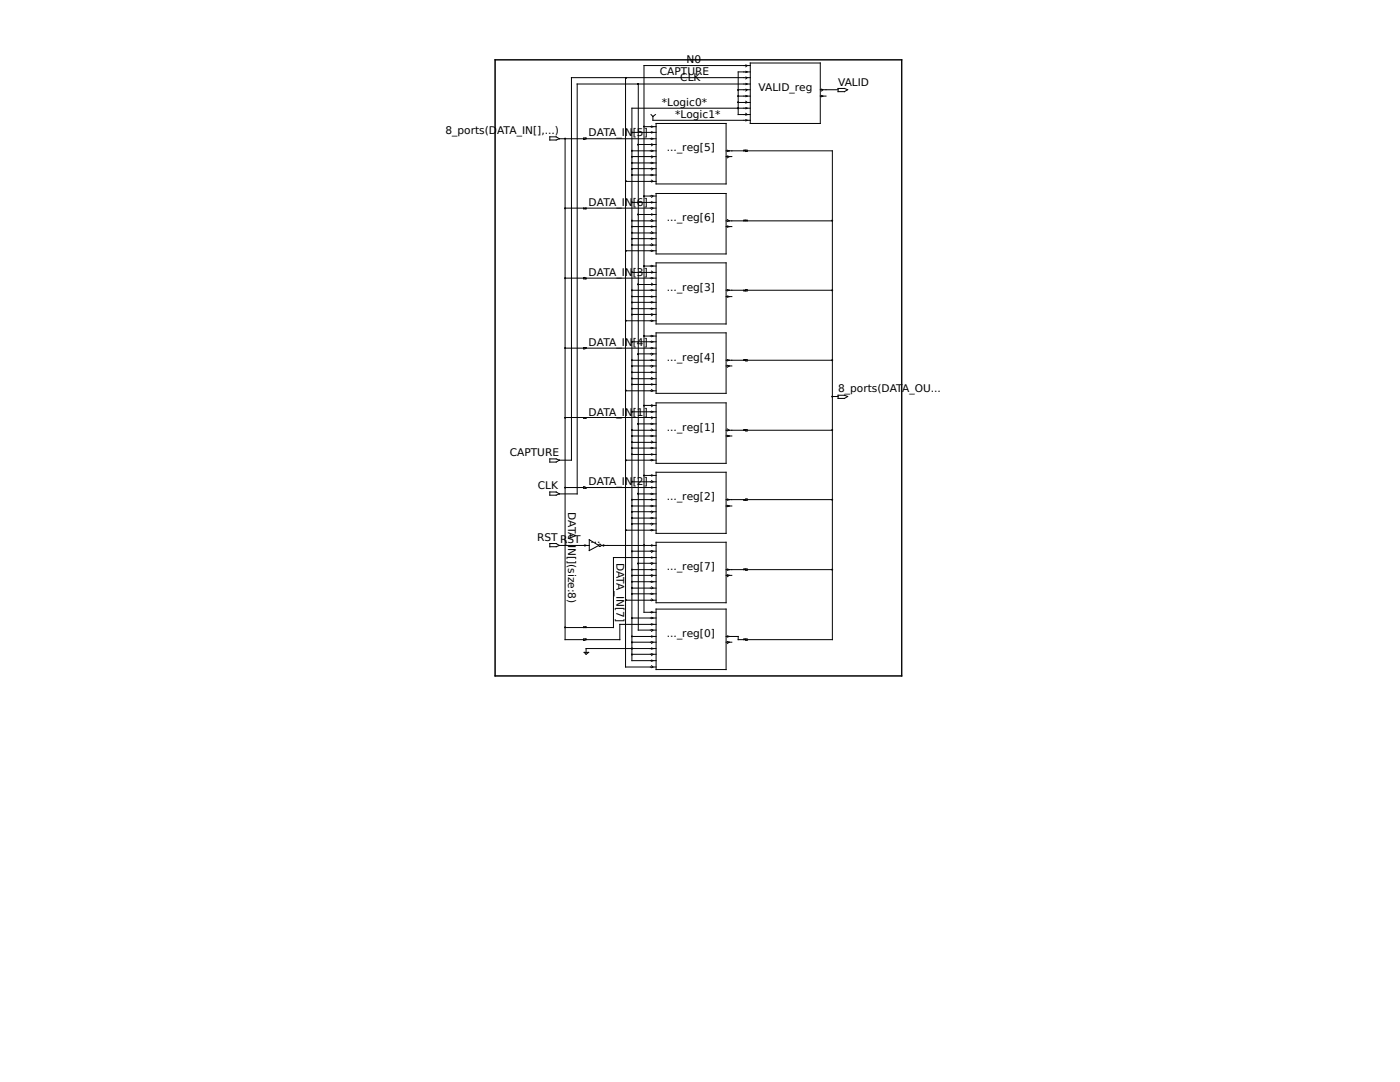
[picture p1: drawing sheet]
<svg xmlns="http://www.w3.org/2000/svg" width="279mm" height="216mm" viewBox="0 0 279 216" stroke-linecap="round" stroke-linejoin="round" font-family="sans-serif">
<g fill="none" stroke="#000" stroke-width=".2">
<path d="M98.8 11.9h81.2v123h-81.2zM124.8 15.5v117.6h6.1M127.4 16.8v108.9h3.5M147.3 19.2h2.4M147.3 17.9h2.4M148.8 19l.3 .2-.3 .1M148.8 15.4l.3 .1-.3 .2M148.8 14.2l.3 .2-.3 .1M148.8 16.6l.3 .2-.3 .1M148.8 17.8l.3 .1-.3 .3M148.8 13l.3 .1-.3 .2M149.7 12.6h14v12h-14z"/>
<path d="M149.7 15.5h-35.7v76.3h-2.4M149.7 14.4h-2.4v8.5h2.4M149.7 16.8h-34.5v81.8h-3.6M149.7 13.1h-21.2v109.1h2.4M163.7 19.2h1.1M163.7 17.9h3.6M164 17.8l.2 .1-.2 .3M164 19l.2 .2-.2 .1M167.3 17.7h1.2l.7 .2-.7 .4h-1.2zM109.7 27.3h1.3l.6 .4-.6 .2h-1.3zM111.6 27.7h4.9M112.8 27.7v99.9h3.7"/>
<path d="M117 27.7v-.1h-.5v.2l.3-.1h14.1M124.8 36.2h6.1M126.1 30.1h4.8M126.1 34.9h4.8M126.1 31.2h4.8M126.1 33.7h4.8M126.1 32.5h4.8M126.1 26.4h4.8M127.4 28.8h3.5M128.5 39.1h2.4M128.5 25.3h2.4M129.9 22.9l.4 .3"/>
<path d="M130 35.9l.3 .3-.3 .1M130 39l.3 .1-.3 .3M130 30l.3 .1-.3 .1M130 28.7l.3 .1-.3 .3M130 34.8l.3 .1-.3 .2M130 33.5l.3 .2-.3 .2M130 31.1l.3 .1-.3 .3M130 32.4l.3 .1-.3 .1M130 25.1l.3 .2-.3 .1M130 26.3l.3 .1-.3 .1M130 27.6l.3 .1-.3 .1M130.3 23.2v.8h19.4"/>
<path d="M130.8 22.9l-.5 .3M130.9 24.6h14v12.1h-14zM130.9 38.6h14v12.1h-14zM144.9 30.1h3.8l.4 .1v-.2h-.6v.1M144.9 31.2h1.2M145.2 30l.3 .1-.3 .1M145.2 31.1l.3 .1-.3 .3M147.3 20.4h2.4M148.8 22.6l.3 .3-.3 .1M148.8 21.5l.3 .1-.3 .1M148.8 23.9l.3 .1-.3 .1M148.8 20.2l.3 .2-.3 .2"/>
<path d="M149.1 30.1h17v97.5h-17M149.7 21.6h-23.6v110.2h4.8M112.8 55.5h3.7M112.8 41.5h18.1M116.5 41.5v.2h.5v-.2M117 55.5v.1h-.5v-.2l.3 .1h14.1M124.8 50h6.1M126.1 44.1h4.8M126.1 57.9h4.8M126.1 46.5h4.8M126.1 45.2h4.8M126.1 48.9h4.8"/>
<path d="M126.1 40.4h4.8M126.1 47.6h4.8M126.1 59.2h4.8M126.1 54.4h4.8M127.4 42.8h3.5M127.4 56.8h3.5M128.5 53.1h2.4M130 43.8l.3 .3-.3 .1M130 46.2l.3 .3-.3 .1M130 48.6l.3 .3-.3 .1M130 40.3l.3 .1-.3 .1M130 41.4l.3 .1-.3 .3"/>
<path d="M130 45.1l.3 .1-.3 .1M130 42.7l.3 .1-.3 .1M130 49.9l.3 .1-.3 .2M130 47.5l.3 .1-.3 .2M130 53l.3 .1-.3 .1M130 59.1l.3 .1-.3 .1M130 55.4l.3 .1-.3 .1M130 56.5l.3 .3-.3 .1M130 57.8l.3 .1-.3 .1M130 54.1l.3 .3-.3 .1M130.9 52.5h14v12.1h-14zM144.9 57.9h3.8l.4-.1v.2h-.6v-.1"/>
<path d="M144.9 44.1h21.2M144.9 45.2h1.2M144.9 59.2h1.2M145.2 43.8l.3 .3-.3 .1M145.2 45.1l.3 .1-.3 .1M145.2 57.8l.3 .1-.3 .1M145.2 59.1l.3 .1-.3 .1M148.5 44.1v-.2h.6v.2M149.1 57.9h17M112.8 69.5h3.7M117 69.5v-.2h-.5v.3l.3-.1h14.1M124.8 64h6.1"/>
<path d="M124.8 78h6.1M126.1 71.9h4.8M126.1 62.7h4.8M126.1 76.7h4.8M126.1 75.6h4.8M126.1 73h4.8M126.1 74.3h4.8M126.1 68.2h4.8M126.1 61.6h4.8M126.1 60.3h4.8M127.4 70.6h3.5M128.5 67.1h2.4"/>
<path d="M130 62.6l.3 .1-.3 .3M130 63.9l.3 .1-.3 .1M130 66.9l.3 .2-.3 .1M130 70.5l.3 .1-.3 .3M130 71.8l.3 .1-.3 .1M130 69.3l.3 .2-.3 .1M130 76.6l.3 .1-.3 .1M130 75.3l.3 .3-.3 .1M130 74.2l.3 .1-.3 .1M130 68.1l.3 .1-.3 .1M130 61.5l.3 .1-.3 .1M130 72.9l.3 .1-.3 .3"/>
<path d="M130 60.2l.3 .1-.3 .2M130 77.7l.3 .3-.3 .1M130.9 66.4h14v12.1h-14zM144.9 71.9h3.8l.4 .1v-.2h-.6v.1M144.9 73h1.2M145.2 72.9l.3 .1-.3 .3M145.2 71.8l.3 .1-.3 .1M149.1 71.9h17M166.1 79.1h1.2M167.3 78.9h1.2l.7 .2-.7 .4h-1.2zM109.7 98.2h1.3l.6 .4-.6 .2h-1.3zM109.7 91.6h1.3l.6 .2-.6 .4h-1.3z"/>
<path d="M112.8 83.3h18.1M112.8 97.3h3.7M116.5 83.3v.1h.5v-.1M117 97.3v.1h-.5v-.2l.3 .1h14.1M124.8 91.8h6.1M126.1 99.7h4.8M126.1 85.9h4.8M126.1 88.3h4.8M126.1 82.2h4.8M126.1 90.7h4.8M126.1 87h4.8M126.1 89.4h4.8"/>
<path d="M126.1 96.1h4.8M127.4 84.6h3.5M127.4 98.6h3.5M128.5 80.9h2.4M128.5 94.9h2.4M130 91.7l.3 .1-.3 .1M130 80.8l.3 .1-.3 .3M130 88l.3 .3-.3 .1M130 82l.3 .2-.3 .1M130 83.2l.3 .1-.3 .3M130 90.6l.3 .1-.3 .1M130 86.9l.3 .1-.3 .1"/>
<path d="M130 84.5l.3 .1-.3 .1M130 89.3l.3 .1-.3 .1M130 98.4l.3 .2-.3 .1M130 97.2l.3 .1-.3 .1M130 95.9l.3 .2-.3 .2M130 99.6l.3 .1-.3 .1M130 94.7l.3 .2-.3 .1M130 85.6l.3 .3-.3 .1M130.9 80.4h14v12.1h-14zM130.9 94.2h14v12.2h-14zM144.9 85.9h3.8l.4 .1v-.3h-.6v.2M144.9 99.7h3.8l.4-.1v.2h-.6v-.1"/>
<path d="M144.9 87h1.2M145.2 85.6l.3 .3-.3 .1M145.2 86.9l.3 .1-.3 .1M145.2 99.6l.3 .1-.3 .1M149.1 99.7h17M149.1 85.9h17M109.7 108.5h1.3l.6 .3-.6 .3h-1.3zM111.6 108.8h6M116.7 108.7l.3 .1-.3 .2M117.6 107.7l1.9 1.1-1.9 1.1zM120 108.8h10.9M120.4 108.7l.3 .1-.3 .2"/>
<path d="M124.8 105.8h6.1M124.8 119.8h6.1M126.1 113.7h4.8M126.1 104.5h4.8M126.1 103.4h4.8M126.1 101h4.8M126.1 102.1h4.8M126.1 118.5h4.8M126.1 116.1h4.8M126.1 117.3h4.8M126.1 110h4.8M126.1 114.8h4.8"/>
<path d="M127.4 112.4h3.5M130 104.4l.3 .1-.3 .3M130 105.7l.3 .1-.3 .1M130 103.3l.3 .1-.3 .1M130 113.5l.3 .2-.3 .1M130 102l.3 .1-.3 .3M130 100.8l.3 .2-.3 .1M130 118.4l.3 .1-.3 .1M130 116l.3 .1-.3 .1M130 117.1l.3 .2-.3 .2M130 119.5l.3 .3-.3 .1M130 111.1l.3 .2-.3 .1"/>
<path d="M130 109.9l.3 .1-.3 .2M130 108.7l.3 .1-.3 .2M130 114.7l.3 .1-.3 .3M130 112.3l.3 .1-.3 .2M130.9 108.2h14v12.1h-14zM130.9 111.3h-8.5v13.9h-9.6M144.9 113.7h3.8l.4 .1v-.3h-.6v.2M144.9 101h1.2M144.9 114.8h1.2M145.2 100.8l.3 .2-.3 .1M145.2 114.7l.3 .1-.3 .3M145.2 113.5l.3 .2-.3 .1"/>
<path d="M149.1 113.7h17M116.5 125.2v-.1h.5v.1M116.6 130.2h.9l-.5 .4zM126.1 128.1h4.8M126.1 127h4.8M126.1 123.3h4.8M126.1 130.6h4.8M130 128l.3 .1-.3 .3M130 126.9l.3 .1-.3 .1M130 122l.3 .2-.3 .1M130 129.3l.3 .1-.3 .1M130 124.5l.3 .1-.3 .1"/>
<path d="M130 123.2l.3 .1-.3 .1M130 131.7l.3 .1-.3 .2M130 125.6l.3 .1-.3 .3M130 130.4l.3 .2-.3 .2M130 132.8l.3 .3-.3 .1M130.9 121.5h14v12.1h-14zM130.9 124.6h-7.2v3h-6.9l-.3 .2v-.3h.5v.1M130.9 129.4h-13.9v.8M144.9 127h2.4v.6l1.8 .2v-.3h-.6v.1M144.9 128.1h1.2M145.2 126.9l.3 .1-.3 .1M145.2 128l.3 .1-.3 .3"/>
<circle cx="112.8" cy="27.7" r=".09"/>
<circle cx="112.8" cy="55.5" r=".09"/>
<circle cx="112.8" cy="41.6" r=".09"/>
<circle cx="166.1" cy="44" r=".09"/>
<circle cx="166.1" cy="57.9" r=".09"/>
<circle cx="112.8" cy="69.4" r=".09"/>
<circle cx="166.1" cy="71.9" r=".09"/>
<circle cx="166.1" cy="79.1" r=".09"/>
<circle cx="112.8" cy="97.3" r=".09"/>
<circle cx="112.8" cy="83.4" r=".09"/>
<circle cx="166.1" cy="85.8" r=".09"/>
<circle cx="166.1" cy="99.7" r=".09"/>
<circle cx="119.7" cy="108.8" r=".24"/>
<circle cx="166.1" cy="113.7" r=".09"/>
<circle cx="112.8" cy="125.2" r=".09"/>
</g>
<g fill="#000" stroke="#000" stroke-width=".2">
<circle cx="124.9" cy="15.5" r=".09"/>
<circle cx="127.3" cy="16.8" r=".09"/>
<circle cx="147.3" cy="18" r=".09"/>
<circle cx="147.3" cy="19.2" r=".09"/>
<circle cx="124.9" cy="36.1" r=".09"/>
<circle cx="126.1" cy="34.9" r=".09"/>
<circle cx="126.1" cy="33.7" r=".09"/>
<circle cx="126.1" cy="32.5" r=".09"/>
<circle cx="126.1" cy="26.4" r=".09"/>
<circle cx="126.1" cy="31.3" r=".09"/>
<circle cx="126.1" cy="30.1" r=".09"/>
<circle cx="127.3" cy="28.9" r=".09"/>
<circle cx="128.5" cy="39.2" r=".09"/>
<circle cx="128.5" cy="25.2" r=".09"/>
<circle cx="147.3" cy="21.6" r=".09"/>
<circle cx="147.3" cy="20.4" r=".09"/>
<circle cx="124.9" cy="50.1" r=".09"/>
<circle cx="126.1" cy="46.4" r=".09"/>
<circle cx="126.1" cy="47.6" r=".09"/>
<circle cx="126.1" cy="57.9" r=".09"/>
<circle cx="126.1" cy="45.2" r=".09"/>
<circle cx="126.1" cy="59.2" r=".09"/>
<circle cx="126.1" cy="54.3" r=".09"/>
<circle cx="126.1" cy="48.9" r=".09"/>
<circle cx="126.1" cy="44" r=".09"/>
<circle cx="126.1" cy="40.4" r=".09"/>
<circle cx="127.3" cy="56.7" r=".09"/>
<circle cx="127.3" cy="42.8" r=".09"/>
<circle cx="128.5" cy="53.1" r=".09"/>
<circle cx="124.9" cy="77.9" r=".09"/>
<circle cx="124.9" cy="64" r=".09"/>
<circle cx="126.1" cy="75.5" r=".09"/>
<circle cx="126.1" cy="71.9" r=".09"/>
<circle cx="126.1" cy="68.2" r=".09"/>
<circle cx="126.1" cy="76.7" r=".09"/>
<circle cx="126.1" cy="74.3" r=".09"/>
<circle cx="126.1" cy="73.1" r=".09"/>
<circle cx="126.1" cy="62.8" r=".09"/>
<circle cx="126.1" cy="60.4" r=".09"/>
<circle cx="126.1" cy="61.6" r=".09"/>
<circle cx="127.3" cy="70.7" r=".09"/>
<circle cx="128.5" cy="67" r=".09"/>
<circle cx="124.9" cy="91.9" r=".09"/>
<circle cx="126.1" cy="88.2" r=".09"/>
<circle cx="126.1" cy="82.2" r=".09"/>
<circle cx="126.1" cy="85.8" r=".09"/>
<circle cx="126.1" cy="99.7" r=".09"/>
<circle cx="126.1" cy="89.4" r=".09"/>
<circle cx="126.1" cy="87" r=".09"/>
<circle cx="126.1" cy="90.6" r=".09"/>
<circle cx="126.1" cy="96.1" r=".09"/>
<circle cx="127.3" cy="84.6" r=".09"/>
<circle cx="127.3" cy="98.5" r=".09"/>
<circle cx="128.5" cy="94.9" r=".09"/>
<circle cx="128.5" cy="81" r=".09"/>
<circle cx="124.9" cy="105.8" r=".09"/>
<circle cx="124.9" cy="119.7" r=".09"/>
<circle cx="126.1" cy="114.9" r=".09"/>
<circle cx="126.1" cy="113.7" r=".09"/>
<circle cx="126.1" cy="103.4" r=".09"/>
<circle cx="126.1" cy="110" r=".09"/>
<circle cx="126.1" cy="104.6" r=".09"/>
<circle cx="126.1" cy="102.1" r=".09"/>
<circle cx="126.1" cy="100.9" r=".09"/>
<circle cx="126.1" cy="116.1" r=".09"/>
<circle cx="126.1" cy="118.5" r=".09"/>
<circle cx="126.1" cy="117.3" r=".09"/>
<circle cx="127.3" cy="112.4" r=".09"/>
<circle cx="128.5" cy="108.8" r=".09"/>
<circle cx="126.1" cy="127" r=".09"/>
<circle cx="126.1" cy="130.6" r=".09"/>
<circle cx="126.1" cy="128.2" r=".09"/>
<circle cx="126.1" cy="129.4" r=".09"/>
<circle cx="126.1" cy="123.3" r=".09"/>
</g>
<g font-size="2.1">
<text x="131.7" y="15">CAPTURE</text>
<text x="135.8" y="16.3">CLK</text>
<text x="137" y="12.6">N0</text>
<text x="167.3" y="17.1">VALID</text>
<text x="132.1" y="21.1">*Logic0*</text>
<text x="134.7" y="23.5">*Logic1*</text>
<text x="151.4" y="18.2">VALID_reg</text>
<text x="88.9" y="26.8">8_ports(D</text>
<text x="99.2" y="26.8">ATA_IN[],...)</text>
<text x="117.5" y="27.2">DATA_IN</text>
<text x="126.3" y="27.2">[5]</text>
<text x="133.1" y="30.2">..._reg[5]</text>
<text x="117.5" y="41">DATA_IN</text>
<text x="126.3" y="41">[6]</text>
<text x="133.1" y="44.2">..._reg[6]</text>
<text x="117.5" y="55">DATA_IN</text>
<text x="126.3" y="55">[3]</text>
<text x="133.1" y="58">..._reg[3]</text>
<text x="117.5" y="69">DATA_IN</text>
<text x="126.3" y="69">[4]</text>
<text x="133.1" y="72">..._reg[4]</text>
<text x="117.5" y="82.9">DATA_IN</text>
<text x="126.3" y="82.9">[1]</text>
<text x="167.3" y="78.2">8_ports(DAT</text>
<text x="180" y="78.2">A_OU...</text>
<text x="133.1" y="86">..._reg[1]</text>
<text x="101.7" y="90.9">CAPTURE</text>
<text x="107.3" y="97.7">CLK</text>
<text x="117.5" y="96.8">DATA_IN</text>
<text x="126.3" y="96.8">[2]</text>
<text x="133.1" y="99.8">..._reg[2]</text>
<text x="107.2" y="107.9">RST R</text>
<text x="113.4" y="102.1" transform="rotate(90 113.4 102.1)">DATA_I</text>
<text x="113.2" y="108.3">ST</text>
<text x="113.4" y="109.3" transform="rotate(90 113.4 109.3)">N[](size:8)</text>
<text x="117.9" y="108.3">...</text>
<text x="123.1" y="112.3" transform="rotate(90 123.1 112.3)">DATA_IN[7]</text>
<text x="133.1" y="113.8">..._reg[7]</text>
<text x="133.1" y="127.1">..._reg[0]</text>
</g>
</svg>
